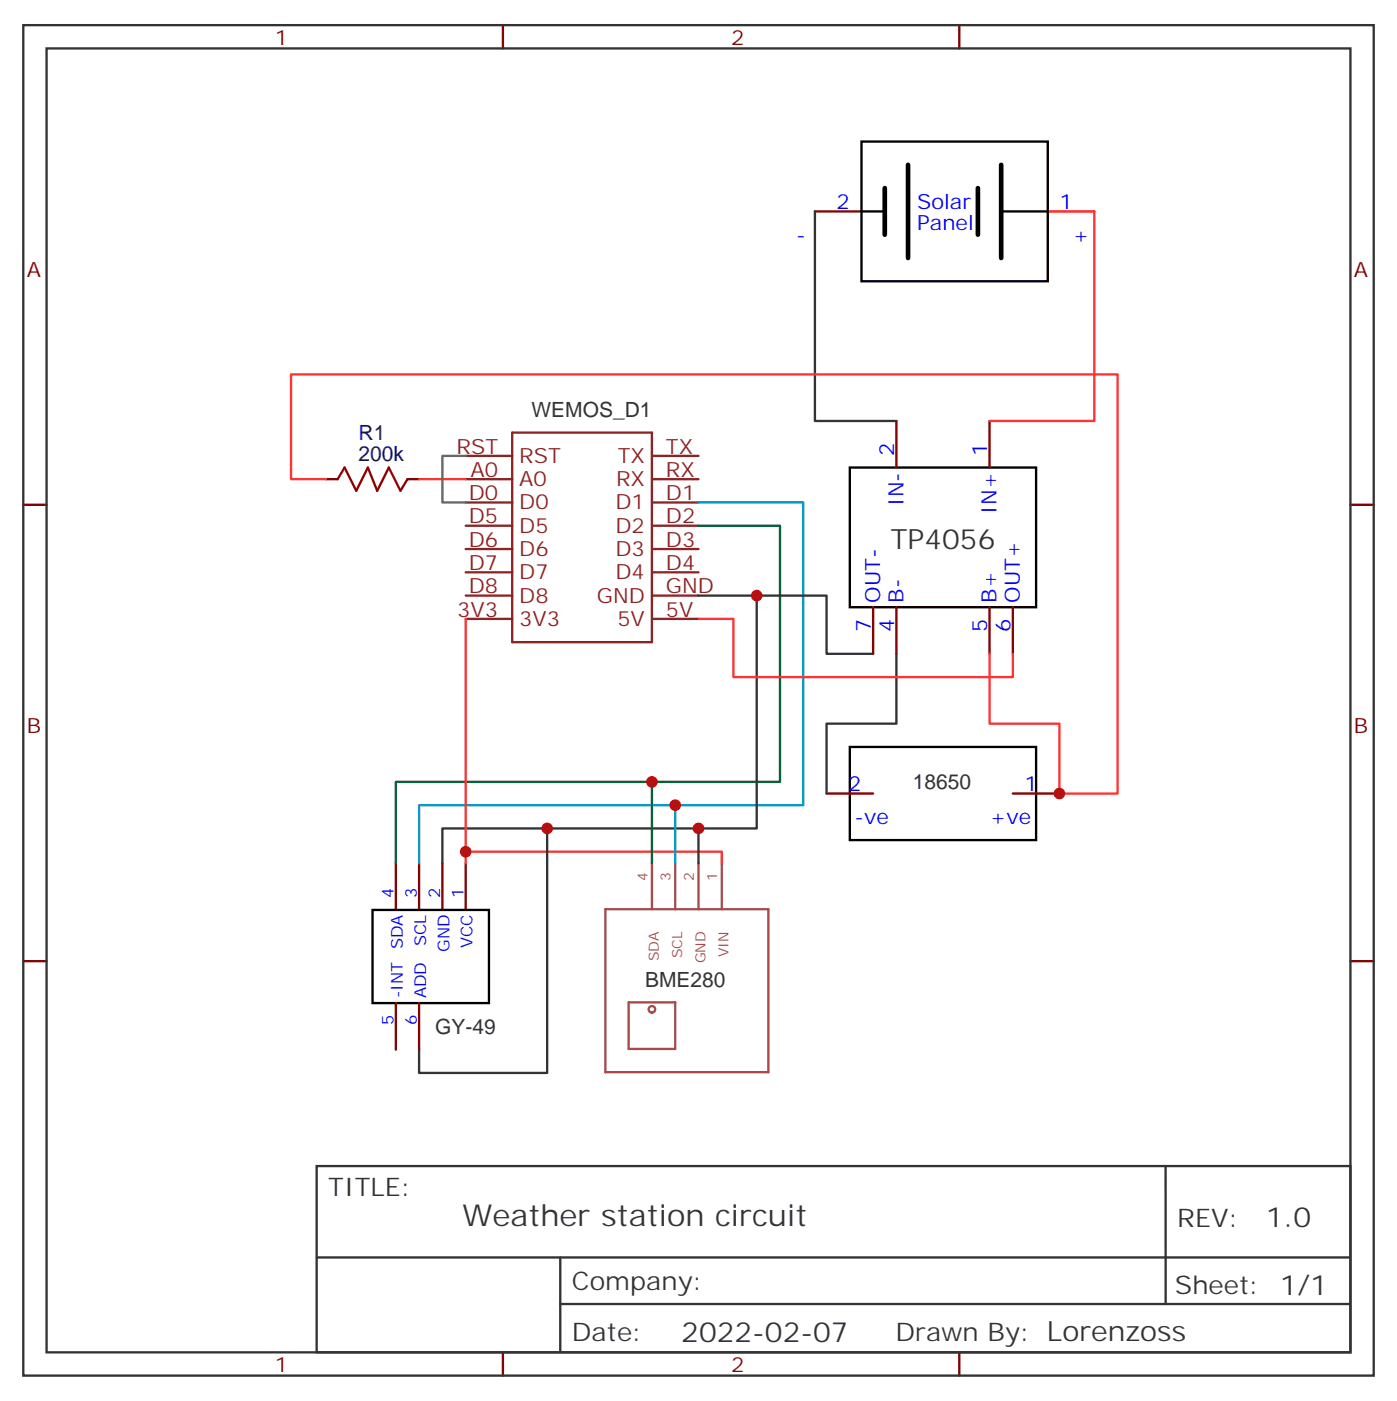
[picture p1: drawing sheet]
<svg xmlns="http://www.w3.org/2000/svg" width="212mm" height="212mm" viewBox="0 0 212 212" stroke-linecap="round" stroke-linejoin="round" font-family="sans-serif">
<g fill="none" stroke="#870000" stroke-width=".35">
<path d="M76.2 3.8v3.5M145.3 3.8v3.5M123.5 32h7M3.5 76.5h3.6M49.4 72.6h1.8M61.7 72.6h1.8M135.8 63.8v7M149.9 63.8v7M204.6 76.5h3.5M132.3 92v7.1M135.8 92v7.1M149.9 92v7.1"/>
<path d="M153.5 92v7.1M60 130.8v7.1M63.5 130.8v7.1M67 130.8v7.1M70.6 130.8v7.1M125.2 120.2h7.1M153.5 120.2h7M3.5 145.6h3.6M60 152v7M63.5 152v7M204.6 145.6h3.5M76.2 204.9v3.5"/>
<path d="M145.3 204.9v3.5"/>
</g>
<g fill="none" stroke="#333" stroke-width=".35">
<path d="M3.5 3.8h204.6v204.6h-204.6zM7.1 7.3h197.5v197.6h-197.5zM123.5 32v31.8h12.3M105.8 90.2h8.9v35.3h-47.7v5.3M114.7 90.2h10.5v8.9h7.1M135.8 99.1v10.5h-10.6v10.6M82.9 125.5v37.1h-19.4v-3.6M105.8 125.5v5.3M48 176.7h156.6v28.2h-156.6zM176.6 176.7v20.9M48 190.5h156.5M84.9 197.6h119.6"/>
<path d="M84.9 190.5v14.1"/>
</g>
<g fill="none" stroke="#8c2424" stroke-width=".35">
<path d="M70.6 76.1h7M70.6 72.6h7M70.6 69.1h7M70.6 79.7h7M77.6 65.5h21.2v31.8h-21.2zM98.8 76.1h7M98.8 72.6h7M98.8 69.1h7M98.8 79.7h7M70.6 93.8h7M70.6 90.2h7M70.6 86.7h7"/>
<path d="M70.6 83.2h7M98.8 93.8h7M98.8 90.2h7M98.8 86.7h7M98.8 83.2h7"/>
</g>
<path d="M130.5 21.4h28.2v21.2h-28.2zM130.5 32h3.6M151.7 32h7M128.8 70.8h28.2v21.2h-28.2zM128.8 113.2h28.2v14.1h-28.2zM56.4 137.9h17.7v14.1h-17.7z" fill="none" stroke="#000" stroke-width=".35"/>
<path d="M51.2 72.6l1-1.8 1.8 3.6 1.7-3.6 1.4 3.6 1.8-3.6 1.8 3.6 1-1.8" fill="none" stroke="#a10000" stroke-width=".35"/>
<path d="M165.8 32v31.8h-15.9M49.4 72.6h-5.3v-15.9h125.2v63.5h-8.8v-10.6h-10.6v-10.5M63.5 72.6h7.1M70.6 93.8v37M105.8 93.8h5.3v8.8h42.4v-3.5M70.6 129h38.8v1.8" fill="none" stroke="#f33" stroke-width=".35"/>
<path d="M70.6 69.1h-3.6v7h3.6" fill="none" stroke="#666" stroke-width=".35"/>
<g fill="none" stroke="#a64a4a" stroke-width=".35">
<path d="M91.7 137.8h24.7v24.7h-24.7zM98.8 130.8v7M102.3 130.8v7M105.8 130.8v7M109.4 130.8v7M95.2 151.9h7.1v7h-7.1z"/>
<circle cx="98.8" cy="152.9" r=".5"/>
</g>
<path d="M134.1 28.5v7.1M137.6 25v14.1M148.2 28.5v7.1M151.7 25v14.1" fill="none" stroke="#000" stroke-width=".71"/>
<path d="M158.7 32h7.1" fill="none" stroke="#f00" stroke-width=".35"/>
<path d="M105.8 79.7h12.4v38.8h-58.2v12.3M98.8 118.5v12.3" fill="none" stroke="#063" stroke-width=".35"/>
<path d="M105.8 76.1h15.9v45.9h-58.2v8.8M102.3 122v8.8" fill="none" stroke="#09c" stroke-width=".35"/>
<g fill="#c00">
<circle cx="160.5" cy="120.2" r=".88"/>
<circle cx="70.6" cy="129" r=".88"/>
<circle cx="105.8" cy="125.5" r=".88"/>
<circle cx="102.3" cy="122" r=".88"/>
<circle cx="98.8" cy="118.5" r=".88"/>
<circle cx="114.7" cy="90.2" r=".88"/>
<circle cx="82.9" cy="125.5" r=".88"/>
</g>
<text font-size="4.6" fill="#333" x="70.1" y="185.7">Weather station circuit</text>
<g font-size="4.2" fill="#333">
<text x="134.9" y="83.1">TP4056</text>
<text x="191.8" y="185.9">1.0</text>
<text x="103.2" y="203.3">2022-02-07</text>
</g>
<g font-size="3.9" fill="#333">
<text x="49.7" y="181.3">TITLE:</text>
<text x="178.4" y="185.9">REV:</text>
<text x="86.6" y="195.5">Company:</text>
<text x="178" y="196.1">Sheet: 1/1</text>
<text x="86.6" y="203.1">Date:</text>
<text x="135.7" y="203.2">Drawn By: Lorenzoss</text>
</g>
<g font-size="3.2" fill="#800">
<text x="41.6" y="6.8">1</text>
<text x="110.8" y="6.8">2</text>
<text x="4.1" y="41.9">A</text>
<text x="205.1" y="41.9">A</text>
<text x="4.1" y="111.1">B</text>
<text x="205.1" y="111.1">B</text>
<text x="41.6" y="207.9">1</text>
<text x="110.8" y="207.9">2</text>
</g>
<g font-size="3.2" fill="#00f">
<text x="126.7" y="31.7">2</text>
<text x="139" y="31.6">Solar</text>
<text x="139" y="34.8">Panel</text>
<text x="160.5" y="31.7">1</text>
<text x="120.6" y="36.6">-</text>
<text x="162.5" y="36.6">+</text>
<text x="135.5" y="69.1" transform="rotate(-90 135.5 69.1)">2</text>
<text x="149.6" y="69.1" transform="rotate(-90 149.6 69.1)">1</text>
<text x="136.9" y="76.7" transform="rotate(-90 136.9 76.7)">IN-</text>
<text x="151" y="77.8" transform="rotate(-90 151 77.8)">IN+</text>
<text x="131.9" y="95.8" transform="rotate(-90 131.9 95.8)">7</text>
<text x="133.3" y="91.3" transform="rotate(-90 133.3 91.3)">OUT-</text>
<text x="135.5" y="95.8" transform="rotate(-90 135.5 95.8)">4</text>
<text x="136.9" y="91.3" transform="rotate(-90 136.9 91.3)">B-</text>
<text x="149.6" y="95.8" transform="rotate(-90 149.6 95.8)">5</text>
<text x="151" y="91.3" transform="rotate(-90 151 91.3)">B+</text>
<text x="153.1" y="95.8" transform="rotate(-90 153.1 95.8)">6</text>
<text x="154.5" y="91.3" transform="rotate(-90 154.5 91.3)">OUT+</text>
<text x="128.5" y="119.9">2</text>
<text x="155.2" y="119.9">1</text>
<text x="129.5" y="124.8">-ve</text>
<text x="149.9" y="124.8">+ve</text>
</g>
<g font-size="3.2" fill="#333">
<text x="80.5" y="63.2">WEMOS_D1</text>
<text x="138.3" y="119.6">18650</text>
<text x="97.8" y="149.6">BME280</text>
<text x="65.9" y="156.7">GY-49</text>
</g>
<g font-size="3.2" fill="#000080">
<text x="54.3" y="69.8">200k</text>
<text x="54.3" y="66.6">R1</text>
</g>
<g font-size="3.2" fill="#8d2323">
<text x="69.2" y="68.7">RST</text>
<text x="78.7" y="70.1">RST</text>
<text x="93.6" y="70.1">TX</text>
<text x="100.9" y="68.7">TX</text>
<text x="71" y="75.8">D0</text>
<text x="71.3" y="72.2">A0</text>
<text x="78.7" y="77.2">D0</text>
<text x="78.7" y="73.7">A0</text>
<text x="93.3" y="77.2">D1</text>
<text x="93.3" y="73.7">RX</text>
<text x="100.9" y="75.8">D1</text>
<text x="100.9" y="72.2">RX</text>
<text x="71" y="82.8">D6</text>
<text x="71" y="79.3">D5</text>
<text x="78.7" y="80.7">D5</text>
<text x="93.3" y="80.7">D2</text>
<text x="100.9" y="82.8">D3</text>
<text x="100.9" y="79.3">D2</text>
<text x="71" y="89.9">D8</text>
<text x="71" y="86.4">D7</text>
<text x="78.7" y="87.8">D7</text>
<text x="78.7" y="84.2">D6</text>
<text x="93.3" y="87.8">D4</text>
<text x="93.3" y="84.2">D3</text>
<text x="100.9" y="89.9">GND</text>
<text x="100.9" y="86.4">D4</text>
<text x="69.3" y="93.4">3V3</text>
<text x="78.7" y="94.8">3V3</text>
<text x="78.7" y="91.3">D8</text>
<text x="90.4" y="91.3">GND</text>
<text x="93.5" y="94.8">5V</text>
<text x="100.9" y="93.4">5V</text>
</g>
<g font-size="2.5" fill="#00f">
<text x="59.6" y="136.1" transform="rotate(-90 59.6 136.1)">4</text>
<text x="63.1" y="136.1" transform="rotate(-90 63.1 136.1)">3</text>
<text x="66.7" y="136.1" transform="rotate(-90 66.7 136.1)">2</text>
<text x="70.2" y="136.1" transform="rotate(-90 70.2 136.1)">1</text>
<text x="61" y="143.8" transform="rotate(-90 61 143.8)">SDA</text>
<text x="64.6" y="143.4" transform="rotate(-90 64.6 143.4)">SCL</text>
<text x="71.6" y="143.7" transform="rotate(-90 71.6 143.7)">VCC</text>
<text x="68.1" y="144.2" transform="rotate(-90 68.1 144.2)">GND</text>
<text x="59.6" y="155.3" transform="rotate(-90 59.6 155.3)">5</text>
<text x="61" y="151.3" transform="rotate(-90 61 151.3)">-INT</text>
<text x="63.1" y="155.3" transform="rotate(-90 63.1 155.3)">6</text>
<text x="64.6" y="151.3" transform="rotate(-90 64.6 151.3)">ADD</text>
</g>
<g font-size="2.1" fill="#a54b4b">
<text x="98.1" y="133.5" transform="rotate(-90 98.1 133.5)">4</text>
<text x="101.6" y="133.5" transform="rotate(-90 101.6 133.5)">3</text>
<text x="105.1" y="133.5" transform="rotate(-90 105.1 133.5)">2</text>
<text x="108.7" y="133.5" transform="rotate(-90 108.7 133.5)">1</text>
<text x="99.8" y="145.6" transform="rotate(-90 99.8 145.6)">SDA</text>
<text x="103.3" y="145.2" transform="rotate(-90 103.3 145.2)">SCL</text>
<text x="106.9" y="146" transform="rotate(-90 106.9 146)">GND</text>
<text x="110.4" y="145" transform="rotate(-90 110.4 145)">VIN</text>
</g>
</svg>
